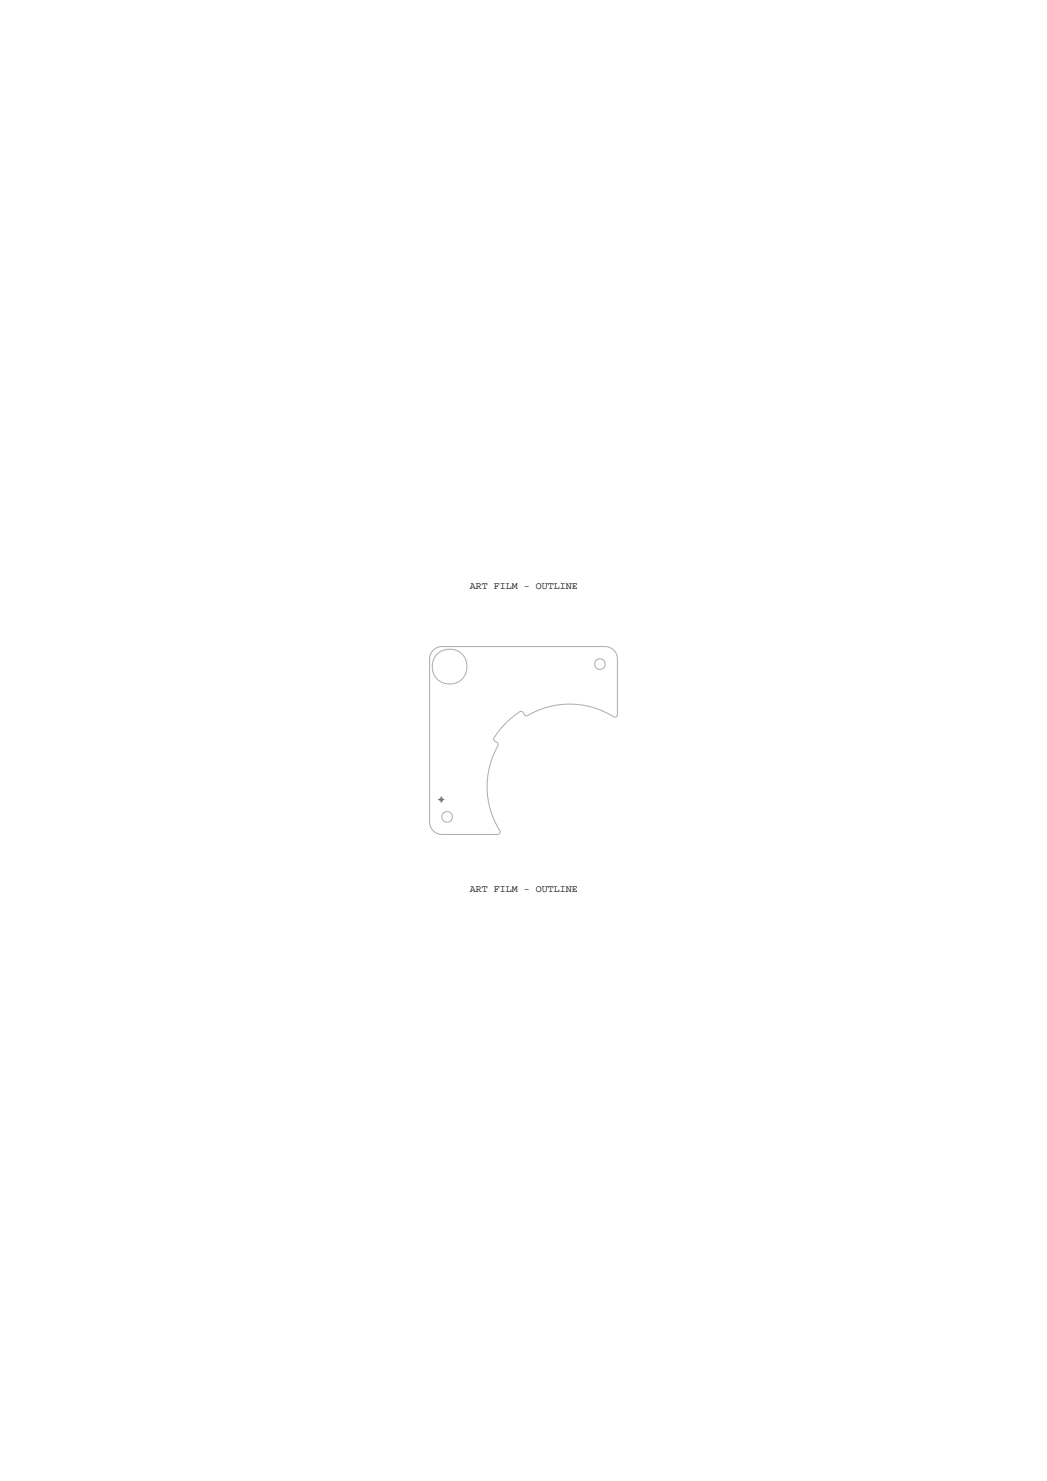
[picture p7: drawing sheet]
<svg xmlns="http://www.w3.org/2000/svg" width="210mm" height="297mm" viewBox="0 0 210 297" stroke-linecap="round" stroke-linejoin="round" font-family="sans-serif">
<!-- layer: Board Outline -->
<g fill="none" stroke="#acacac" stroke-width=".2">
<path d="M87 130.3l.7-.5 1-.1h32.6a2.5 2.5 0 0 1 2.5 2.5v11.1l-.1 .4-.4 .1a16.9 16.9 0 0 0-17.7-.3l-.3-.1-.5-.7h-.5a16.9 16.9 0 0 0-5.3 5.4l.1 .4 .7 .5 .1 .4a17 17 0 0 0 .4 17.5l-.1 .3-.4 .1h-11.1a2.5 2.5 0 0 1-2.5-2.5v-32.6l.2-1.1z"/>
<circle cx="90.2" cy="133.7" r="3.5"/>
<circle cx="120.3" cy="133.2" r="1.07"/>
<circle cx="89.7" cy="163.8" r="1.07"/>
</g>
<!-- layer: Drawing Origin -->
<path d="M88.5 159.7v1.3M87.9 160.3h1.2M88.3 160.1h.4v.5h-.4z" fill="none" stroke="#638b3a" stroke-width=".2"/>
<g font-size="2">
<text x="94.3" y="118.2">ART FILM - OUTLINE</text>
<text x="94.3" y="178.8">ART FILM - OUTLINE</text>
</g>
</svg>
